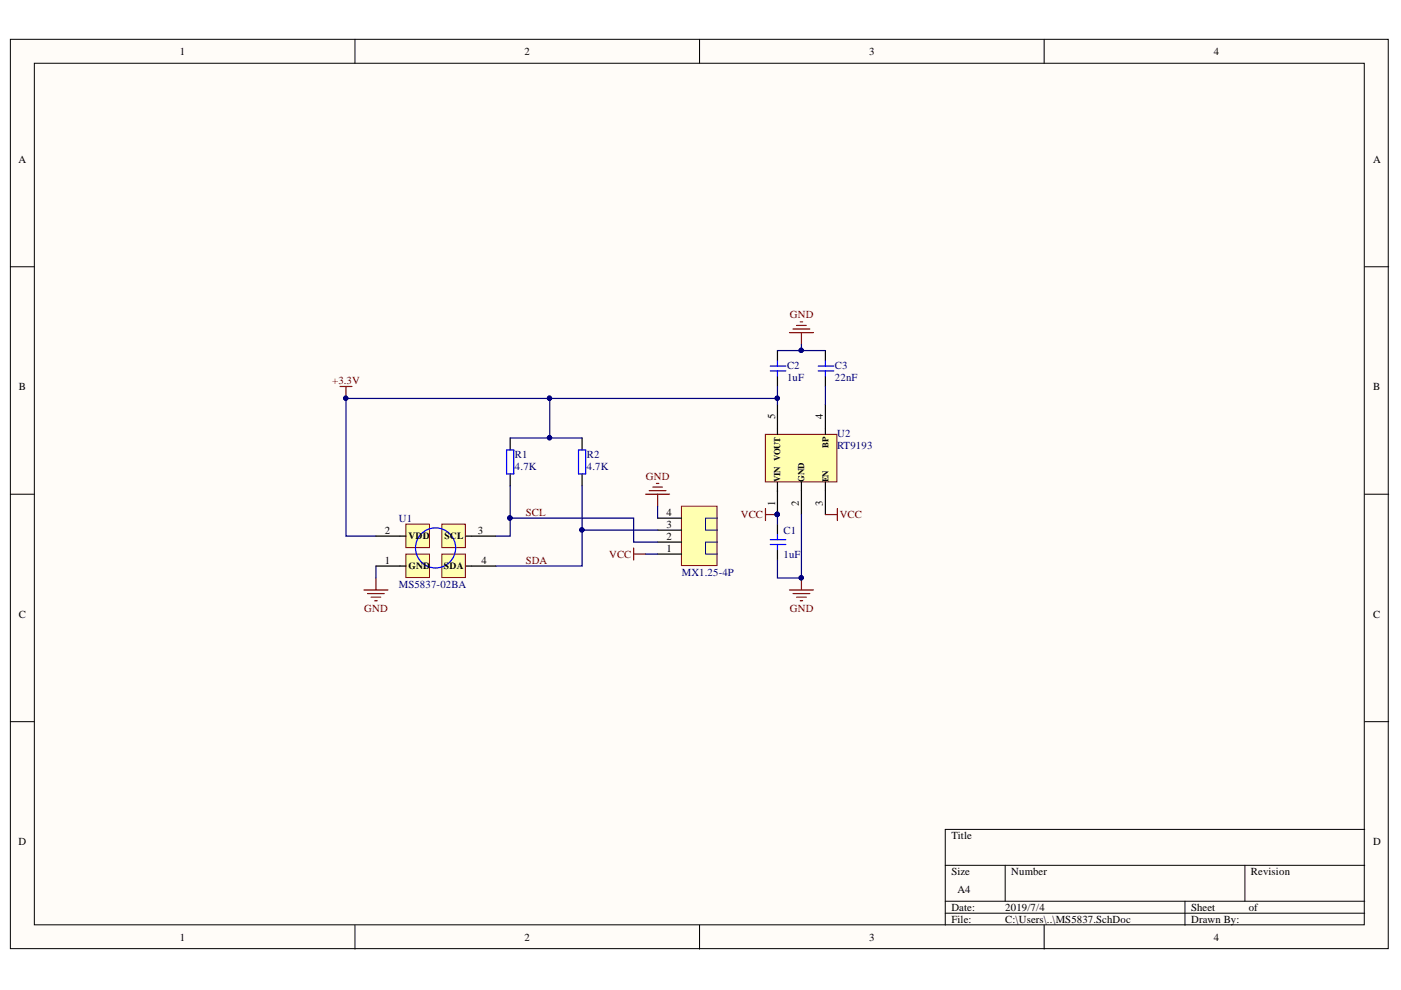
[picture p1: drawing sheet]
# Altium project MS5837 V1.0.PrjPCB
1 sheet, 8 parts. Net scope: global (net labels, ports and power ports of the same name join across sheets).
Board file: MS5837 V1.0.PcbDoc

## Sheet MS5837 V1.0.SchDoc
size A4

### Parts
C1  1uF  [0603C]
C2  1uF  [0603C]
C3  22nF  [0603C]
J?  MX1.25-4P  [MX1.25S-4P]
R1  4.7K  [0603R]
R2  4.7K  [0603R]
U1  MS5837-02BA  [MS5837-02BA]
U2  RT9193  [SOT23-5]

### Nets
+3.3V: C2.1 R1.2 R2.2 U1.2(VDD) U2.5(VOUT)
GND: C1.1 C2.2 C3.2 J?.4 U1.1(GND) U2.2(GND)
VCC: C1.2 J?.1 U2.1(VIN) U2.3(EN)
SCL: J?.2 R1.1 U1.3(SCL)
SDA: J?.3 R2.1 U1.4(SDA)
NetC3_1: C3.1 U2.4(BP)
